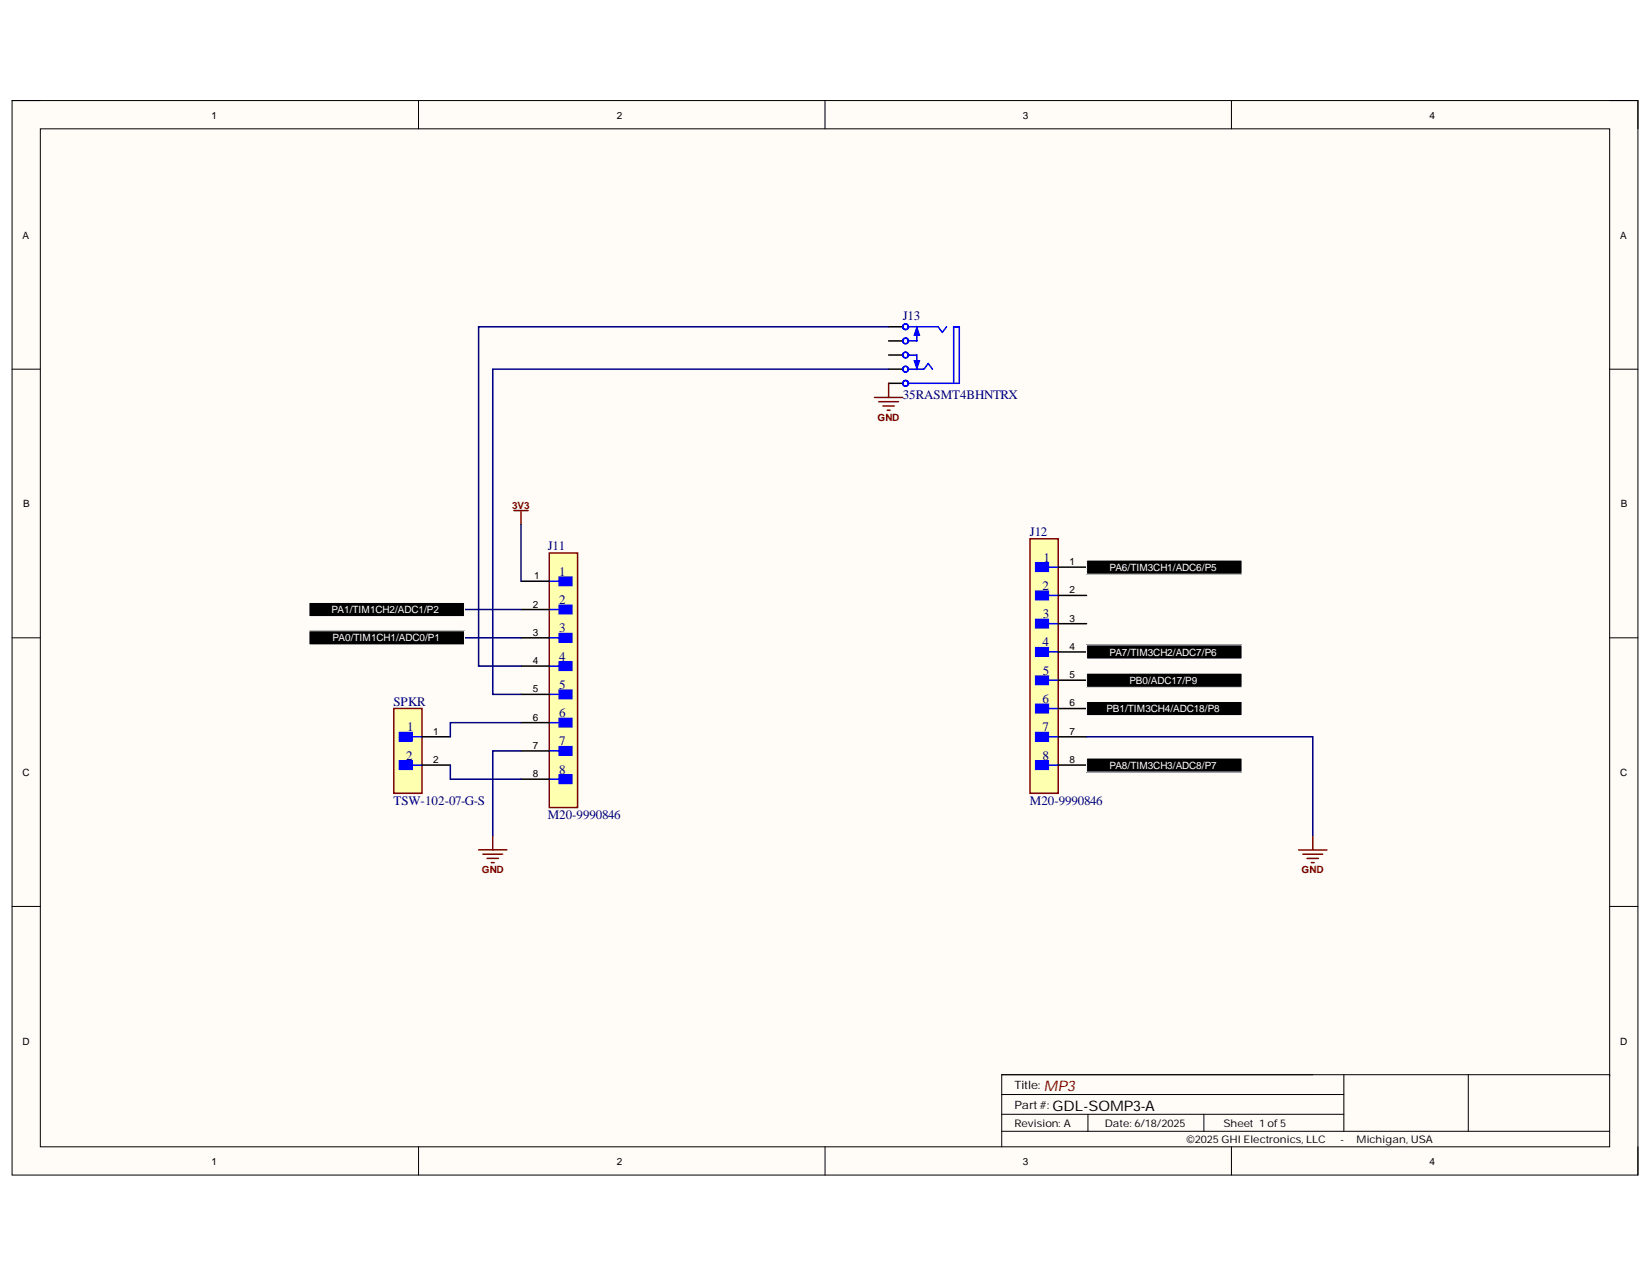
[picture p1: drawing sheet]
<svg xmlns="http://www.w3.org/2000/svg" width="279mm" height="216mm" viewBox="0 0 279 216" stroke-linecap="round" stroke-linejoin="round" font-family="sans-serif">
<path d="M2 17h275v181.7h-275z" fill-rule="evenodd" fill="#fffcf8"/>
<path d="M2 17h275v181.7h-275z" fill="none" stroke="#000" stroke-width=".17"/>
<path d="M6.8 21.8h265.4v172.1h-265.4z" fill-rule="evenodd" fill="#fffcf8"/>
<g fill="none" stroke="#000" stroke-width=".17">
<path d="M2 17h4.8M70.8 17v4.8M139.5 17v4.8M208.3 17v4.8M272.2 17h4.8v4.8M6.8 21.8h265.4v172.1h-265.4zM2 62.4h4.8M272.2 62.4h4.8M2 107.8h4.8M272.2 107.8h4.8M2 153.3h4.8M272.2 153.3h4.8"/>
<path d="M70.8 193.9v4.8M139.5 193.9v4.8M169.4 188.4h57.9M169.4 191.3h102.8M169.4 185.1h57.9M184 188.4v2.9M203.6 188.4v2.9M208.3 193.9v4.8M227.3 181.7v9.6M248.3 181.7v9.6M272.2 181.9v-.2h-102.8v12.2M277 193.9v4.8"/>
</g>
<path d="M219.6 143.7h4.8M220.3 144.4h3.4M221.1 145.1h1.9M221.8 145.8h.5M222 141.3v2.4" fill="none" stroke="#800000" stroke-width=".25"/>
<path d="M92.9 93.5h4.8v43h-4.8z" fill-rule="evenodd" fill="#ffffb0"/>
<path d="M92.9 93.5h4.8v43h-4.8z" fill="none" stroke="#800000" stroke-width=".25"/>
<path d="M94.6 97.6h2.1v1.4h-2.1z" fill-rule="evenodd" fill="#00f"/>
<path d="M92.9 98.3h1.7M94.6 97.6h2.1v1.4h-2.1z" fill="none" stroke="#00f" stroke-width=".25"/>
<path d="M94.6 102.3h2.1v1.5h-2.1z" fill-rule="evenodd" fill="#00f"/>
<path d="M92.9 103.1h1.7M94.6 102.3h2.1v1.5h-2.1z" fill="none" stroke="#00f" stroke-width=".25"/>
<path d="M94.6 107.1h2.1v1.4h-2.1z" fill-rule="evenodd" fill="#00f"/>
<path d="M92.9 107.8h1.7M94.6 107.1h2.1v1.4h-2.1z" fill="none" stroke="#00f" stroke-width=".25"/>
<path d="M94.6 111.9h2.1v1.4h-2.1z" fill-rule="evenodd" fill="#00f"/>
<path d="M92.9 112.6h1.7M94.6 111.9h2.1v1.4h-2.1z" fill="none" stroke="#00f" stroke-width=".25"/>
<path d="M94.6 116.7h2.1v1.4h-2.1z" fill-rule="evenodd" fill="#00f"/>
<path d="M92.9 117.4h1.7M94.6 116.7h2.1v1.4h-2.1z" fill="none" stroke="#00f" stroke-width=".25"/>
<path d="M94.6 121.5h2.1v1.4h-2.1z" fill-rule="evenodd" fill="#00f"/>
<path d="M92.9 122.2h1.7M94.6 121.5h2.1v1.4h-2.1z" fill="none" stroke="#00f" stroke-width=".25"/>
<path d="M94.6 126.2h2.1v1.5h-2.1z" fill-rule="evenodd" fill="#00f"/>
<path d="M92.9 127h1.7M94.6 126.2h2.1v1.5h-2.1z" fill="none" stroke="#00f" stroke-width=".25"/>
<path d="M94.6 131h2.1v1.5h-2.1z" fill-rule="evenodd" fill="#00f"/>
<path d="M92.9 131.7h1.7M94.6 131h2.1v1.5h-2.1z" fill="none" stroke="#00f" stroke-width=".25"/>
<path d="M88.1 98.3h4.8M88.1 103.1h4.8M88.1 107.8h4.8M88.1 112.6h4.8M88.1 117.4h4.8M88.1 122.2h4.8M88.1 127h4.8M88.1 131.7h4.8" fill="none" stroke="#000" stroke-width=".25"/>
<path d="M174.2 91.1h4.8v43h-4.8z" fill-rule="evenodd" fill="#ffffb0"/>
<path d="M174.2 91.1h4.8v43h-4.8z" fill="none" stroke="#800000" stroke-width=".25"/>
<path d="M175.2 95.2h2.1v1.4h-2.1z" fill-rule="evenodd" fill="#00f"/>
<path d="M175.2 95.2h2.1v1.4h-2.1zM177.3 95.9h1.7" fill="none" stroke="#00f" stroke-width=".25"/>
<path d="M175.2 99.9h2.1v1.5h-2.1z" fill-rule="evenodd" fill="#00f"/>
<path d="M175.2 99.9h2.1v1.5h-2.1zM177.3 100.7h1.7" fill="none" stroke="#00f" stroke-width=".25"/>
<path d="M175.2 104.7h2.1v1.5h-2.1z" fill-rule="evenodd" fill="#00f"/>
<path d="M175.2 104.7h2.1v1.5h-2.1zM177.3 105.4h1.7" fill="none" stroke="#00f" stroke-width=".25"/>
<path d="M175.2 109.5h2.1v1.4h-2.1z" fill-rule="evenodd" fill="#00f"/>
<path d="M175.2 109.5h2.1v1.4h-2.1zM177.3 110.2h1.7" fill="none" stroke="#00f" stroke-width=".25"/>
<path d="M175.2 114.3h2.1v1.4h-2.1z" fill-rule="evenodd" fill="#00f"/>
<path d="M175.2 114.3h2.1v1.4h-2.1zM177.3 115h1.7" fill="none" stroke="#00f" stroke-width=".25"/>
<path d="M175.2 119.1h2.1v1.4h-2.1z" fill-rule="evenodd" fill="#00f"/>
<path d="M175.2 119.1h2.1v1.4h-2.1zM177.3 119.8h1.7" fill="none" stroke="#00f" stroke-width=".25"/>
<path d="M175.2 123.9h2.1v1.4h-2.1z" fill-rule="evenodd" fill="#00f"/>
<path d="M175.2 123.9h2.1v1.4h-2.1zM177.3 124.6h1.7" fill="none" stroke="#00f" stroke-width=".25"/>
<path d="M175.2 128.6h2.1v1.5h-2.1z" fill-rule="evenodd" fill="#00f"/>
<g fill="none" stroke="#00f" stroke-width=".25">
<path d="M153.6 55.2h5.1l.7 1 .7-1M153.6 64.8h8.6v-9.6h-.9v9.6M153.6 62.4h2.7l.7-.9 .7 .9M175.2 128.6h2.1v1.5h-2.1zM177.3 129.3h1.7"/>
<circle cx="153.2" cy="57.6" r=".48"/>
<circle cx="153.2" cy="55.2" r=".48"/>
<circle cx="153.2" cy="62.4" r=".48"/>
<circle cx="153.2" cy="64.8" r=".48"/>
</g>
<g fill="none" stroke="#000" stroke-width=".25">
<path d="M150.3 55.2h2.4M150.3 57.6h2.4M150.3 64.8h2.4M150.3 62.4h2.4M150.3 60h2.4M179 95.9h4.8M179 100.7h4.8M179 105.4h4.8M179 110.2h4.8M179 115h4.8M179 119.8h4.8M179 124.6h4.8"/>
<path d="M179 129.3h4.8"/>
</g>
<path d="M80.9 143.7h4.8M81.7 144.4h3.3M82.4 145.1h1.9M83.1 145.8h.5M83.3 141.3v2.4" fill="none" stroke="#800000" stroke-width=".25"/>
<path d="M155.1 55.2l.5 1.5h-1z" fill="#00f"/>
<path d="M155.1 55.2l.5 1.5h-1z" fill="none" stroke="#00f" stroke-width=".17"/>
<g fill="none" stroke="#00f" stroke-width=".25">
<path d="M155.1 56v1.6h-1.5"/>
<circle cx="153.2" cy="60" r=".48"/>
</g>
<path d="M154.6 61h1l-.5 1.4z" fill="#00f"/>
<path d="M154.6 61h1l-.5 1.4z" fill="none" stroke="#00f" stroke-width=".17"/>
<path d="M153.6 60h1.5v1.7" fill="none" stroke="#00f" stroke-width=".25"/>
<path d="M147.9 67.2h4.8M148.6 67.9h3.4M149.3 68.6h1.9M150.1 69.3h.4M150.3 64.8v2.4M86.9 86.3h2.4M88.1 86.3v2.4" fill="none" stroke="#800000" stroke-width=".25"/>
<g fill="#000">
<path d="M183.8 94.7h26.3v2.4h-26.3z" fill-rule="evenodd"/>
<path d="M183.8 109h26.3v2.4h-26.3z" fill-rule="evenodd"/>
<path d="M183.8 113.8h26.3v2.4h-26.3z" fill-rule="evenodd"/>
<path d="M183.8 118.6h26.3v2.4h-26.3z" fill-rule="evenodd"/>
<path d="M183.8 128.2h26.3v2.3h-26.3z" fill-rule="evenodd"/>
</g>
<path d="M183.8 94.7h26.3v2.4h-26.3zM183.8 109h26.3v2.4h-26.3zM183.8 113.8h26.3v2.4h-26.3zM183.8 118.6h26.3v2.4h-26.3zM183.8 128.2h26.3v2.3h-26.3z" fill="none" stroke="#fff" stroke-width=".17"/>
<path d="M66.6 119.8h4.8v14.3h-4.8z" fill-rule="evenodd" fill="#ffffb0"/>
<path d="M66.6 119.8h4.8v14.3h-4.8z" fill="none" stroke="#800000" stroke-width=".25"/>
<path d="M67.6 123.9h2.1v1.4h-2.1z" fill-rule="evenodd" fill="#00f"/>
<path d="M67.6 123.9h2.1v1.4h-2.1zM69.7 124.6h1.7" fill="none" stroke="#00f" stroke-width=".25"/>
<path d="M67.6 128.6h2.1v1.5h-2.1z" fill-rule="evenodd" fill="#00f"/>
<path d="M67.6 128.6h2.1v1.5h-2.1zM69.7 129.3h1.7" fill="none" stroke="#00f" stroke-width=".25"/>
<path d="M71.4 124.6h4.8M71.4 129.3h4.8" fill="none" stroke="#000" stroke-width=".25"/>
<path d="M150.3 55.2h-69.4v57.4h7.2M150.3 62.4h-67v55h4.8M88.1 88.7v9.6M78.6 103.1h9.5M78.6 107.8h9.5M76.2 129.3v2.4h11.9M88.1 127h-4.8v14.3M88.1 122.2h-11.9v2.4M183.8 124.6h38.2v16.7" fill="none" stroke="#000080" stroke-width=".25"/>
<g fill="#000">
<path d="M52.3 106.6h26.3v2.4h-26.3z" fill-rule="evenodd"/>
<path d="M52.3 101.9h26.3v2.3h-26.3z" fill-rule="evenodd"/>
</g>
<path d="M52.3 106.6h26.3v2.4h-26.3zM52.3 101.9h26.3v2.3h-26.3z" fill="none" stroke="#fff" stroke-width=".17"/>
<text font-size="2.5" fill="#800000" x="176.6" y="184.4">MP3</text>
<text font-size="2.5" x="178" y="187.8">GDL-SOMP3-A</text>
<g font-size="2.2" fill="#000080">
<text x="152.7" y="54.1">J13</text>
<text x="152.7" y="67.5">35RASMT4BHNTRX</text>
<text x="92.6" y="93">J11</text>
<text x="174.2" y="90.7">J12</text>
<text x="176.5" y="95">1</text>
<text x="94.6" y="97.3">1</text>
<text x="176.3" y="99.7">2</text>
<text x="94.6" y="102.2">2</text>
<text x="94.6" y="106.9">3</text>
<text x="176.4" y="104.5">3</text>
<text x="94.6" y="111.7">4</text>
<text x="176.3" y="109.3">4</text>
<text x="66.6" y="119.3">SPKR</text>
<text x="94.6" y="116.5">5</text>
<text x="176.3" y="118.9">6</text>
<text x="176.4" y="114.1">5</text>
<text x="68.9" y="123.6">1</text>
<text x="94.6" y="121.3">6</text>
<text x="176.3" y="123.6">7</text>
<text x="68.7" y="128.5">2</text>
<text x="94.6" y="126">7</text>
<text x="94.6" y="130.8">8</text>
<text x="176.3" y="128.5">8</text>
<text x="66.6" y="136.1">TSW-102-07-G-S</text>
<text x="174.2" y="136.1">M20-9990846</text>
<text x="92.6" y="138.5">M20-9990846</text>
</g>
<g font-size="1.9">
<text x="171.6" y="184.1">Title:</text>
<text x="171.6" y="187.5">Part#:</text>
</g>
<g font-size="1.8">
<text x="171.6" y="190.5">Revision: A</text>
<text x="186.9" y="190.5">Date: 6/18/2025</text>
<text x="206.9" y="190.5">Sheet 1 of5</text>
<text x="200.7" y="193.3">©2025GHI Electronics, LLC</text>
<text x="226.7" y="193.3">-</text>
<text x="229.4" y="193.3">Michigan, USA</text>
</g>
<g font-size="1.7">
<text x="35.8" y="20">1</text>
<text x="104.3" y="20">2</text>
<text x="173" y="20">3</text>
<text x="241.8" y="20">4</text>
<text x="3.8" y="40.3">A</text>
<text x="274" y="40.3">A</text>
<text x="3.9" y="85.8">B</text>
<text x="274.1" y="85.8">B</text>
<text x="180.9" y="95.6">1</text>
<text x="90.4" y="97.9">1</text>
<text x="180.9" y="100.3">2</text>
<text x="90.1" y="102.8">2</text>
<text x="90.1" y="107.5">3</text>
<text x="180.9" y="105.1">3</text>
<text x="90.1" y="112.3">4</text>
<text x="180.9" y="109.9">4</text>
<text x="90.1" y="117.1">5</text>
<text x="180.9" y="114.7">5</text>
<text x="180.9" y="119.4">6</text>
<text x="73.3" y="124.2">1</text>
<text x="90.1" y="121.9">6</text>
<text x="180.9" y="124.2">7</text>
<text x="3.8" y="131.2">C</text>
<text x="73.3" y="129">2</text>
<text x="90.1" y="126.6">7</text>
<text x="90.1" y="131.4">8</text>
<text x="180.9" y="129">8</text>
<text x="274" y="131.2">C</text>
<text x="3.8" y="176.6">D</text>
<text x="274" y="176.6">D</text>
<text x="35.8" y="196.9">1</text>
<text x="104.3" y="196.9">2</text>
<text x="173" y="196.9">3</text>
<text x="241.8" y="196.9">4</text>
</g>
<g font-size="1.7" fill="#800000">
<text x="148.4" y="71.1">GND</text>
<text x="86.6" y="86">3V3</text>
<text x="81.5" y="147.7">GND</text>
<text x="220.1" y="147.7">GND</text>
</g>
<g font-size="1.7" fill="#fff">
<text x="187.6" y="96.5">PA6/TIM3CH1/ADC6/P5</text>
<text x="56.1" y="103.7">PA1/TIM1CH2/ADC1/P2</text>
<text x="56.3" y="108.4">PA0/TIM1CH1/ADC0/P1</text>
<text x="187.6" y="110.9">PA7/TIM3CH2/ADC7/P6</text>
<text x="191" y="115.6">PB0/ADC17/P9</text>
<text x="187.1" y="120.4">PB1/TIM3CH4/ADC18/P8</text>
<text x="187.6" y="130">PA8/TIM3CH3/ADC8/P7</text>
</g>
</svg>
